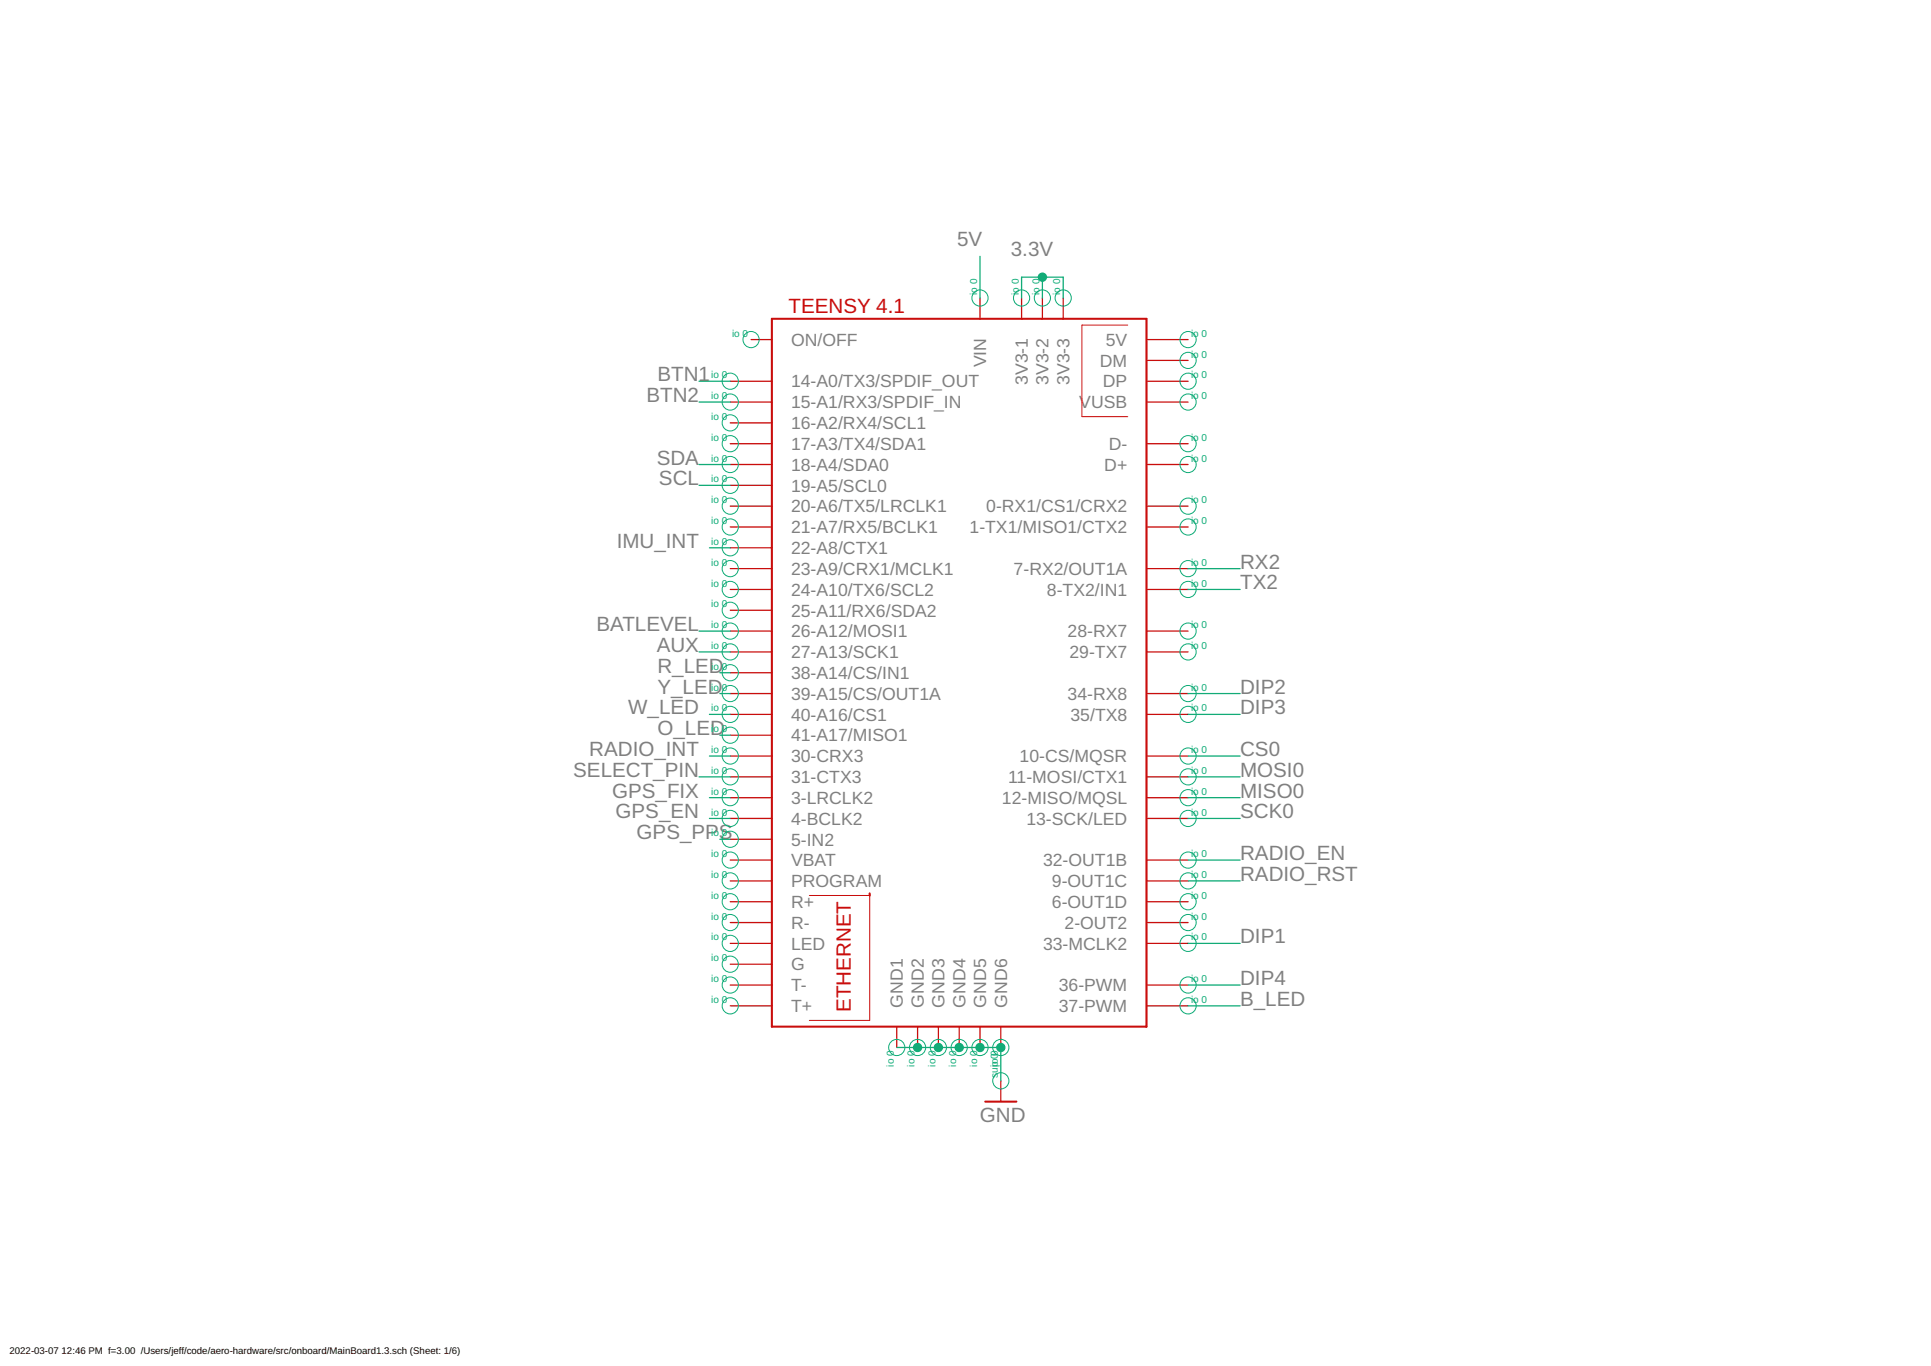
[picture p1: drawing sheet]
<svg xmlns="http://www.w3.org/2000/svg" width="707mm" height="500mm" viewBox="0 0 707 500" stroke-linecap="round" stroke-linejoin="round" font-family="sans-serif">
<g fill="none" stroke="#c90d0c" stroke-width=".47">
<path d="M358.8 109.1v7.6M374 109.1v7.6M381.6 109.1v7.6M389.3 109.1v7.6M267.4 139.5h15.2M275 124.3h7.6M419.7 139.5h15.3M419.7 124.3h15.3M419.7 131.9h15.3M267.4 147.1h15.2M267.4 154.7h15.2M419.7 147.1h15.3"/>
<path d="M267.4 162.4h15.2M267.4 170h15.2M267.4 177.6h15.2M419.7 162.4h15.3M419.7 170h15.3M267.4 185.2h15.2M267.4 192.8h15.2M419.7 185.2h15.3M419.7 192.8h15.3M267.4 200.5h15.2M267.4 208.1h15.2M267.4 215.7h15.2"/>
<path d="M419.7 208.1h15.3M419.7 215.7h15.3M267.4 223.3h15.2M267.4 230.9h15.2M267.4 238.6h15.2M419.7 230.9h15.3M419.7 238.6h15.3M267.4 246.2h15.2M267.4 253.8h15.2M419.7 253.8h15.3M267.4 276.7h15.2M267.4 261.4h15.2"/>
<path d="M267.4 269h15.2M419.7 276.7h15.3M419.7 261.4h15.3M267.4 291.9h15.2M267.4 299.5h15.2M267.4 284.3h15.2M419.7 291.9h15.3M419.7 299.5h15.3M419.7 284.3h15.3M267.4 307.1h15.2M267.4 314.7h15.2M419.7 314.7h15.3"/>
<path d="M267.4 322.4h15.2M267.4 330h15.2M267.4 337.6h15.2M419.7 322.4h15.3M419.7 330h15.3M419.7 337.6h15.3M267.4 345.2h15.2M267.4 352.8h15.2M419.7 345.2h15.3M267.4 360.5h15.2M267.4 368.1h15.2M328.3 375.7v7.6"/>
<path d="M335.9 375.7v7.6M343.6 375.7v7.6M351.2 375.7v7.6M358.8 375.7v7.6M366.4 375.7v7.6M419.7 360.5h15.3M419.7 368.1h15.3M366.4 395.5v7.6"/>
</g>
<path d="M282.6 116.7h137.1v259h-137.1zM318.4 326.9v.8M360.7 403.1h11.4" fill="none" stroke="#c90d0c" stroke-width=".76"/>
<path d="M412.9 119h-16.8v33.5h16.8M296.3 327.7h22.1v45.7h-22.1" fill="none" stroke="#c90d0c" stroke-width=".37"/>
<g fill="none" stroke="#0dab76" stroke-width=".37">
<circle cx="358.8" cy="109.1" r="2.96"/>
<circle cx="374" cy="109.1" r="2.96"/>
<circle cx="381.6" cy="109.1" r="2.96"/>
<circle cx="389.3" cy="109.1" r="2.96"/>
<circle cx="267.4" cy="139.5" r="2.96"/>
<circle cx="275" cy="124.3" r="2.96"/>
<circle cx="435" cy="124.3" r="2.96"/>
<circle cx="435" cy="139.5" r="2.96"/>
<circle cx="435" cy="131.9" r="2.96"/>
<circle cx="267.4" cy="154.7" r="2.96"/>
<circle cx="267.4" cy="147.1" r="2.96"/>
<circle cx="435" cy="147.1" r="2.96"/>
<circle cx="267.4" cy="177.6" r="2.96"/>
<circle cx="267.4" cy="170" r="2.96"/>
<circle cx="267.4" cy="162.4" r="2.96"/>
<circle cx="435" cy="170" r="2.96"/>
<circle cx="435" cy="162.4" r="2.96"/>
<circle cx="267.4" cy="192.8" r="2.96"/>
<circle cx="267.4" cy="185.2" r="2.96"/>
<circle cx="435" cy="192.8" r="2.96"/>
<circle cx="435" cy="185.2" r="2.96"/>
<circle cx="267.4" cy="200.5" r="2.96"/>
<circle cx="267.4" cy="208.1" r="2.96"/>
<circle cx="267.4" cy="215.7" r="2.96"/>
<circle cx="435" cy="208.1" r="2.96"/>
<circle cx="435" cy="215.7" r="2.96"/>
<circle cx="267.4" cy="223.3" r="2.96"/>
<circle cx="267.4" cy="230.9" r="2.96"/>
<circle cx="267.4" cy="238.6" r="2.96"/>
<circle cx="435" cy="230.9" r="2.96"/>
<circle cx="435" cy="238.6" r="2.96"/>
<circle cx="267.4" cy="246.2" r="2.96"/>
<circle cx="267.4" cy="253.8" r="2.96"/>
<circle cx="435" cy="253.8" r="2.96"/>
<circle cx="267.4" cy="269" r="2.96"/>
<circle cx="267.4" cy="261.4" r="2.96"/>
<circle cx="267.4" cy="276.7" r="2.96"/>
<circle cx="435" cy="276.7" r="2.96"/>
<circle cx="435" cy="261.4" r="2.96"/>
<circle cx="267.4" cy="299.5" r="2.96"/>
<circle cx="267.4" cy="291.9" r="2.96"/>
<circle cx="267.4" cy="284.3" r="2.96"/>
<circle cx="435" cy="291.9" r="2.96"/>
<circle cx="435" cy="299.5" r="2.96"/>
<circle cx="435" cy="284.3" r="2.96"/>
<circle cx="267.4" cy="314.7" r="2.96"/>
<circle cx="267.4" cy="307.1" r="2.96"/>
<circle cx="435" cy="314.7" r="2.96"/>
<circle cx="267.4" cy="322.4" r="2.96"/>
<circle cx="267.4" cy="330" r="2.96"/>
<circle cx="267.4" cy="337.6" r="2.96"/>
<circle cx="435" cy="322.4" r="2.96"/>
<circle cx="435" cy="330" r="2.96"/>
<circle cx="435" cy="337.6" r="2.96"/>
<circle cx="267.4" cy="345.2" r="2.96"/>
<circle cx="267.4" cy="352.8" r="2.96"/>
<circle cx="435" cy="345.2" r="2.96"/>
<circle cx="267.4" cy="368.1" r="2.96"/>
<circle cx="267.4" cy="360.5" r="2.96"/>
<circle cx="435" cy="360.5" r="2.96"/>
<circle cx="435" cy="368.1" r="2.96"/>
<circle cx="328.3" cy="383.3" r="2.96"/>
<circle cx="335.9" cy="383.3" r="2.96"/>
<circle cx="343.6" cy="383.3" r="2.96"/>
<circle cx="351.2" cy="383.3" r="2.96"/>
<circle cx="358.8" cy="383.3" r="2.96"/>
<circle cx="366.4" cy="395.5" r="2.96"/>
<circle cx="366.4" cy="383.3" r="2.96"/>
</g>
<g fill="none" stroke="#0dab76" stroke-width=".47">
<path d="M358.8 93.8v15.3M374 109.1v-7.7h15.3v7.7M381.6 101.4v7.7M255.9 139.5h11.5M255.9 147.1h11.5M255.9 170h11.5M255.9 177.6h11.5M259.7 200.5h7.7M435 208.1h19M435 215.7h19M255.9 230.9h11.5M255.9 238.6h11.5"/>
<path d="M263.5 253.8h3.9M263.5 246.2h3.9M435 253.8h19M259.7 261.4h7.7M259.7 276.7h7.7M263.5 269h3.9M435 261.4h19M435 276.7h19M255.9 284.3h11.5M259.7 299.5h7.7M259.7 291.9h7.7M435 299.5h19"/>
<path d="M435 291.9h19M435 284.3h19M263.5 307.1h3.9M435 314.7h19M435 322.4h19M435 345.2h19M435 360.5h19M435 368.1h19M328.3 383.3h38.1v12.2"/>
</g>
<g fill="#0dab76" stroke="#0dab76" stroke-width=".37">
<circle cx="381.6" cy="101.4" r="1.52"/>
<circle cx="335.9" cy="383.3" r="1.52"/>
<circle cx="343.6" cy="383.3" r="1.52"/>
<circle cx="351.2" cy="383.3" r="1.52"/>
<circle cx="358.8" cy="383.3" r="1.52"/>
<circle cx="366.4" cy="383.3" r="1.52"/>
</g>
<g font-size="7.5" fill="#808080">
<text x="350.4" y="90">5V</text>
<text x="370.1" y="93.8">3.3V</text>
<text x="240.7" y="139.5">BTN1</text>
<text x="236.7" y="147.1">BTN2</text>
<text x="240.4" y="170">SDA</text>
<text x="241.3" y="177.6">SCL</text>
<text x="225.8" y="200.5">IMU_INT</text>
<text x="454" y="208.1">RX2</text>
<text x="454" y="215.7">TX2</text>
<text x="218.4" y="230.9">BATLEVEL</text>
<text x="240.4" y="238.6">AUX</text>
<text x="240.7" y="246.2">R_LED</text>
<text x="240.7" y="253.8">Y_LED</text>
<text x="454" y="253.8">DIP2</text>
<text x="230" y="261.4">W_LED</text>
<text x="454" y="261.4">DIP3</text>
<text x="240.7" y="269">O_LED</text>
<text x="215.7" y="276.7">RADIO_INT</text>
<text x="454" y="276.7">CS0</text>
<text x="209.9" y="284.3">SELECT_PIN</text>
<text x="454" y="284.3">MOSI0</text>
<text x="224.1" y="291.9">GPS_FIX</text>
<text x="454" y="291.9">MISO0</text>
<text x="225.4" y="299.5">GPS_EN</text>
<text x="454" y="299.5">SCK0</text>
<text x="233.1" y="307.1">GPS_PPS</text>
<text x="454" y="314.8">RADIO_EN</text>
<text x="454" y="322.4">RADIO_RST</text>
<text x="454" y="345.2">DIP1</text>
<text x="454" y="360.5">DIP4</text>
<text x="454" y="368.1">B_LED</text>
<text x="358.8" y="410.8">GND</text>
</g>
<g font-size="7.5" fill="#c90d0c">
<text x="288.7" y="114.4">TEENSY 4.1</text>
<text x="311.6" y="370.4" transform="rotate(-90 311.6 370.4)">ETHERNET</text>
</g>
<g font-size="6.5" fill="#808080">
<text x="289.6" y="126.6">ON/OFF</text>
<text x="404.8" y="126.6">5V</text>
<text x="361.1" y="134.4" transform="rotate(-90 361.1 134.4)">VIN</text>
<text x="402.7" y="134.2">DM</text>
<text x="289.6" y="141.8">14-A0/TX3/SPDIF_OUT</text>
<text x="376.3" y="140.9" transform="rotate(-90 376.3 140.9)">3V3-1</text>
<text x="383.9" y="140.9" transform="rotate(-90 383.9 140.9)">3V3-2</text>
<text x="391.5" y="140.9" transform="rotate(-90 391.5 140.9)">3V3-3</text>
<text x="403.8" y="141.8">DP</text>
<text x="289.6" y="149.4">15-A1/RX3/SPDIF_IN</text>
<text x="395.1" y="149.4">VUSB</text>
<text x="289.6" y="157">16-A2/RX4/SCL1</text>
<text x="289.6" y="164.7">17-A3/TX4/SDA1</text>
<text x="405.9" y="164.7">D-</text>
<text x="289.6" y="172.3">18-A4/SDA0</text>
<text x="404.3" y="172.3">D+</text>
<text x="289.6" y="179.9">19-A5/SCL0</text>
<text x="289.6" y="187.5">20-A6/TX5/LRCLK1</text>
<text x="361.1" y="187.5">0-RX1/CS1/CRX2</text>
<text x="289.6" y="195.1">21-A7/RX5/BCLK1</text>
<text x="355" y="195.1">1-TX1/MISO1/CTX2</text>
<text x="289.6" y="202.8">22-A8/CTX1</text>
<text x="289.6" y="210.4">23-A9/CRX1/MCLK1</text>
<text x="371.1" y="210.4">7-RX2/OUT1A</text>
<text x="289.6" y="218">24-A10/TX6/SCL2</text>
<text x="383.3" y="218">8-TX2/IN1</text>
<text x="289.6" y="225.6">25-A11/RX6/SDA2</text>
<text x="289.6" y="233.2">26-A12/MOSI1</text>
<text x="390.8" y="233.2">28-RX7</text>
<text x="289.6" y="240.9">27-A13/SCK1</text>
<text x="391.6" y="240.9">29-TX7</text>
<text x="289.6" y="248.5">38-A14/CS/IN1</text>
<text x="289.6" y="256.1">39-A15/CS/OUT1A</text>
<text x="390.8" y="256.1">34-RX8</text>
<text x="289.6" y="263.7">40-A16/CS1</text>
<text x="391.9" y="263.7">35/TX8</text>
<text x="289.6" y="271.3">41-A17/MISO1</text>
<text x="289.6" y="278.9">30-CRX3</text>
<text x="373.3" y="278.9">10-CS/MQSR</text>
<text x="289.6" y="286.6">31-CTX3</text>
<text x="369.1" y="286.6">11-MOSI/CTX1</text>
<text x="289.6" y="294.2">3-LRCLK2</text>
<text x="366.8" y="294.2">12-MISO/MQSL</text>
<text x="289.6" y="301.8">4-BCLK2</text>
<text x="375.8" y="301.8">13-SCK/LED</text>
<text x="289.6" y="309.4">5-IN2</text>
<text x="289.6" y="317">VBAT</text>
<text x="381.9" y="317">32-OUT1B</text>
<text x="289.6" y="324.7">PROGRAM</text>
<text x="385.1" y="324.7">9-OUT1C</text>
<text x="289.6" y="332.3">R+</text>
<text x="385.1" y="332.3">6-OUT1D</text>
<text x="289.6" y="339.9">R-</text>
<text x="389.8" y="339.9">2-OUT2</text>
<text x="289.6" y="347.5">LED</text>
<text x="381.9" y="347.5">33-MCLK2</text>
<text x="289.6" y="355.1">G</text>
<text x="289.6" y="362.8">T-</text>
<text x="387.6" y="362.8">36-PWM</text>
<text x="289.6" y="370.4">T+</text>
<text x="330.6" y="368.7" transform="rotate(-90 330.6 368.7)">GND1</text>
<text x="338.2" y="368.7" transform="rotate(-90 338.2 368.7)">GND2</text>
<text x="345.8" y="368.7" transform="rotate(-90 345.8 368.7)">GND3</text>
<text x="353.5" y="368.7" transform="rotate(-90 353.5 368.7)">GND4</text>
<text x="361.1" y="368.7" transform="rotate(-90 361.1 368.7)">GND5</text>
<text x="368.7" y="368.7" transform="rotate(-90 368.7 368.7)">GND6</text>
<text x="387.6" y="370.4">37-PWM</text>
</g>
<g font-size="3.7" fill="#0dab76">
<text x="357.7" y="108" transform="rotate(-90 357.7 108)">io 0</text>
<text x="373" y="108" transform="rotate(-90 373 108)">io 0</text>
<text x="380.6" y="108" transform="rotate(-90 380.6 108)">io 0</text>
<text x="388.2" y="108" transform="rotate(-90 388.2 108)">io 0</text>
<text x="268" y="123.2">io 0</text>
<text x="436" y="123.2">io 0</text>
<text x="436" y="130.8">io 0</text>
<text x="260.4" y="138.5">io 0</text>
<text x="436" y="138.5">io 0</text>
<text x="260.4" y="146.1">io 0</text>
<text x="436" y="146.1">io 0</text>
<text x="260.4" y="153.7">io 0</text>
<text x="260.4" y="161.3">io 0</text>
<text x="436" y="161.3">io 0</text>
<text x="260.4" y="168.9">io 0</text>
<text x="436" y="168.9">io 0</text>
<text x="260.4" y="176.5">io 0</text>
<text x="260.4" y="184.2">io 0</text>
<text x="436" y="184.2">io 0</text>
<text x="260.4" y="191.8">io 0</text>
<text x="436" y="191.8">io 0</text>
<text x="260.4" y="199.4">io 0</text>
<text x="260.4" y="207">io 0</text>
<text x="436" y="207">io 0</text>
<text x="260.4" y="214.6">io 0</text>
<text x="436" y="214.6">io 0</text>
<text x="260.4" y="222.3">io 0</text>
<text x="260.4" y="229.9">io 0</text>
<text x="436" y="229.9">io 0</text>
<text x="260.4" y="237.5">io 0</text>
<text x="436" y="237.5">io 0</text>
<text x="260.4" y="245.1">io 0</text>
<text x="260.4" y="252.7">io 0</text>
<text x="436" y="252.7">io 0</text>
<text x="260.4" y="260.4">io 0</text>
<text x="436" y="260.4">io 0</text>
<text x="260.4" y="268">io 0</text>
<text x="260.4" y="275.6">io 0</text>
<text x="436" y="275.6">io 0</text>
<text x="260.4" y="283.2">io 0</text>
<text x="436" y="283.2">io 0</text>
<text x="260.4" y="290.8">io 0</text>
<text x="436" y="290.8">io 0</text>
<text x="260.4" y="298.5">io 0</text>
<text x="436" y="298.5">io 0</text>
<text x="260.4" y="306.1">io 0</text>
<text x="260.4" y="313.7">io 0</text>
<text x="436" y="313.7">io 0</text>
<text x="260.4" y="321.3">io 0</text>
<text x="436" y="321.3">io 0</text>
<text x="260.4" y="328.9">io 0</text>
<text x="436" y="328.9">io 0</text>
<text x="260.4" y="336.5">io 0</text>
<text x="436" y="336.5">io 0</text>
<text x="260.4" y="344.2">io 0</text>
<text x="436" y="344.2">io 0</text>
<text x="260.4" y="351.8">io 0</text>
<text x="260.4" y="359.4">io 0</text>
<text x="436" y="359.4">io 0</text>
<text x="260.4" y="367">io 0</text>
<text x="436" y="367">io 0</text>
<text x="327.2" y="390.3" transform="rotate(-90 327.2 390.3)">io 0</text>
<text x="334.9" y="390.3" transform="rotate(-90 334.9 390.3)">io 0</text>
<text x="342.5" y="390.3" transform="rotate(-90 342.5 390.3)">io 0</text>
<text x="350.1" y="390.3" transform="rotate(-90 350.1 390.3)">io 0</text>
<text x="357.7" y="390.3" transform="rotate(-90 357.7 390.3)">io 0</text>
<text x="365.3" y="394.5" transform="rotate(-90 365.3 394.5)">sup</text>
<text x="365.3" y="390.3" transform="rotate(-90 365.3 390.3)">io00</text>
</g>
<g font-size="3.5">
<text x="3.5" y="495.4">2022-03-07</text>
<text x="22.6" y="495.4">12:46 PM f=3.00 /Users/jeff/code/aero-hardware/src/onboard/MainBoard1.3.sch (Sheet: 1/6)</text>
</g>
</svg>
